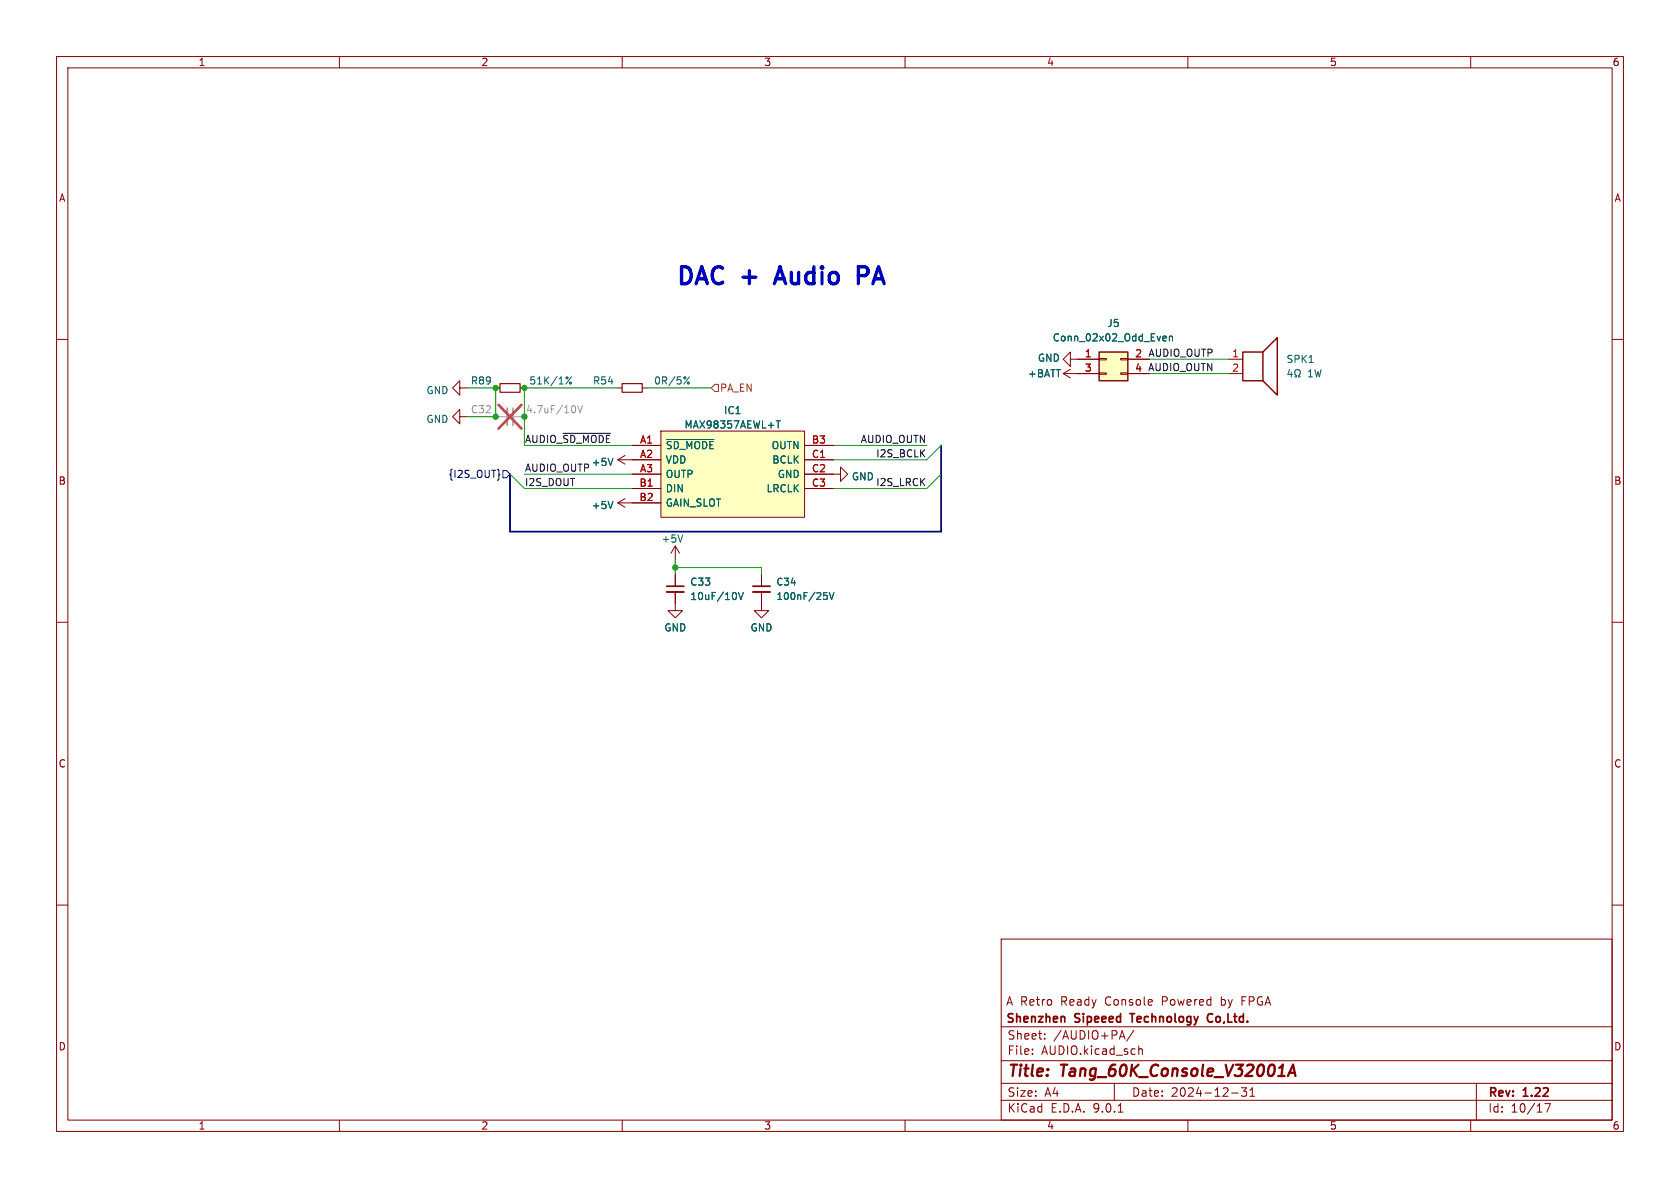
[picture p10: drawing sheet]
<svg xmlns="http://www.w3.org/2000/svg" width="297mm" height="210mm" viewBox="0 0 297 210" stroke-linecap="round" stroke-linejoin="round" font-family="sans-serif">
<g fill="none" stroke="#840000" stroke-width=".18">
<path d="M10 10h277v190h-277zM12 12h273v186h-273zM60 10v2M110 10v2M160 10v2M210 10v2M260 10v2M10 60h2M81.3 73.7v-1.3l-1.3 1.3 1.3 1.2v-1.2h1.2M81.3 68.6v-1.3l-1.3 1.3 1.3 1.3v-1.3h1.2M285 60h2M10 110h2"/>
<path d="M119.4 106.7v1.3h1.2l-1.2 1.2-1.3-1.2h1.3M285 110h2M10 160h2M177 166h108v32h-108zM285 160h2M60 198v2M110 198v2M160 198v2M177 194.5h108M177 191.5h108M177 187.5h108M177 181.5h108"/>
<path d="M182.5 186.3v.1M182.5 185.5v.1M184.7 183.6v.1M184.7 182.8v.1M197 191.5v3M197.7 196.6h.8M198.4 182.2l.5 1.5M200.5 182.1l-1.3 2M201.3 184.9v1.5M201.3 185.5l.2-.1 .4 .1 .1 .9M210 198v2M217.7 193.2h1.2"/>
<path d="M220.4 192.3l-.5 .6 .4 .1v.7l-.2 .1h-.4l-.2-.1M221 193.8h.8M221 192.7l.4-.4v1.5M260 198v2M261 191.5v6.5M273.1 195.1h1l-.6 1.5"/>
</g>
<path d="M227.7 190.2l.9-2 .4 2M227.9 189.6h1" fill="none" stroke="#840000" stroke-width=".4"/>
<path d="M188.2 179.8v.9M199.7 179.2h.9M214.3 179.3a.74 .74 0 0 0-.9 .5 .74 .74 0 0 0 .5 .9l.4-.1" fill="none" stroke="#840000" stroke-width=".3"/>
<path d="M116.8 76.2h25.4v15.2h-25.4z" fill="#ffffc2"/>
<g fill="none" stroke="#840000" stroke-width=".18">
<path d="M87.6 68.6h.8M91.9 68.6h.8M109.2 68.6h.8M111.8 78.7h5M113.5 68.6h.8M116.8 76.2h25.4v15.2h-25.4zM142.2 78.7h5.1M188 66l1.2 .8M188 66h2.5M189.2 63.5v1.3l-1.2-1.3 1.2-1.3v1.3h1.3M189.2 65.3l-1.2 .7M190.5 66h.1"/>
<path d="M109.2 81.3h7.6M109.2 88.9h7.6M109.2 88.9l1.3 .8M109.2 81.3l1.3 .7M110.5 88.1l-1.3 .8M110.5 80.5l-1.3 .8M111.8 83.8h5M111.8 86.4h5M142.2 83.8h6.4v-1.2l1.3 1.2-1.3 1.3v-1.3M142.2 81.3h5.1M142.2 86.4h5.1"/>
</g>
<g fill="none" stroke="#006464" stroke-width=".18">
<path d="M100.1 66.7l.1-.1 .2 .2-.2 .2-.1-.1M101 66.6l-.9 1.3M117.8 77.7h8.4M121.9 66.6l-1 1.3M137.2 74.4h.7M137.6 74.4v1.3M108.4 88.6l-.5 1.3M108.4 81l-.5 1.3"/>
<circle cx="100.8" cy="67.7" r=".18"/>
<circle cx="121.7" cy="67.7" r=".18"/>
</g>
<path d="M88.4 67.8h3.5v1.5h-3.5zM110 67.8h3.5v1.5h-3.5z" fill="none" stroke="#840000" stroke-width=".2"/>
<path d="M90.7 72.1v3.1" fill="none" stroke="#a1a1a1" stroke-width=".3"/>
<path d="M89.7 72.1v3.1" fill="none" stroke="#a1a1a1" stroke-width=".33"/>
<path d="M87.6 73.7h2.1M90.7 73.7h2" fill="none" stroke="#a1a1a1" stroke-width=".18"/>
<path d="M101.6 71.8l.2 .4-.2 .7M102.1 71.7l.4 1.3 .5-1.3" fill="none" stroke="#989898" stroke-width=".18"/>
<path d="M88.1 71.6l4.1 4.2M92.2 71.6l-4.1 4.2" fill="none" stroke="#e12e31" stroke-width=".46"/>
<path d="M194.3 62.2h5.1v5.1h-5.1z" fill="#ffffc2"/>
<path d="M194.3 62.2h5.1v5.1h-5.1zM219.7 62.2h3.6v5.1h-3.6zM223.3 62.2l2.5-2.5v10.2l-2.5-2.6" fill="none" stroke="#840000" stroke-width=".25"/>
<g fill="none" stroke="#840000" stroke-width=".18">
<path d="M111.8 78.7h5M142.2 78.7h5.1M190.5 66h.1M190.5 63.5h3.8M190.5 66h3.8M194.3 63.4h1.3v.2h-1.3zM194.3 65.9h1.3v.3h-1.3zM198.1 63.4h1.3v.2h-1.3zM198.1 65.9h1.3v.3h-1.3zM199.4 63.5h3.8M199.4 66h3.8M217.2 63.5h2.5"/>
<path d="M217.2 66h2.5M111.8 81.3h5M111.8 83.8h5M111.8 86.4h5M111.8 88.9h5M119.4 96.5l-.8 1.3M119.4 96.5l.7 1.3M119.4 96.5v2.6M142.2 81.3h5.1M142.2 83.8h5.1M142.2 86.4h5.1M119.4 101.6v2"/>
<path d="M119.4 104.6v2.1M134.6 104.6v3.4h1.3l-1.3 1.2-1.3-1.2h1.3M134.6 101.6v2"/>
</g>
<g fill="none" stroke="#006464" stroke-width=".18">
<path d="M205.8 59.4l.3 .1 .1 .2-.6 .1M206.7 59.5l.2-.1 .3 .1 .1 .8M206.7 59.4v.9M117.8 77.7h8.4M137.2 74.4h.7M137.6 74.4v1.3M206.1 60.2l-.3 .1M228 65.3l-.3 .9h.8M228.3 65.8v.8M228.9 66.6h.3v-.2a.54 .54 0 0 1-.3-.8 .54 .54 0 0 1 .8-.2 .58 .58 0 0 1-.1 1v.2h.3M231.4 64.1h.8M108.4 88.6l-.5 1.3"/>
<path d="M108.4 81l-.5 1.3M120.7 94.6l-.4 1.2M130.1 105v.8M130.6 104.7l.4 1.3 .4-1.3M145.6 104.8h.6M145.7 105.2h.3l.3 .2-.2 .5-.4 .1M146.6 104.8l.4 1.2 .4-1.2"/>
</g>
<path d="M117.9 103.6h3M133.1 103.6h3" fill="none" stroke="#840000" stroke-width=".3"/>
<path d="M117.9 104.6h3M133.1 104.6h3" fill="none" stroke="#840000" stroke-width=".33"/>
<path d="M88.2 83.9h.2l-.2 .1M88.9 83.2h.6l.7 .6-.7 .7h-.6z" fill="none" stroke="#000084" stroke-width=".18"/>
<path d="M126.4 67.9h.6v1.3h-.6l-.7-.6z" fill="none" stroke="#725600" stroke-width=".18"/>
<path d="M99.5 76.6h8.4" fill="none" stroke="#0f0f0f" stroke-width=".18"/>
<path d="M166.4 78.7v15.3h-76.2v-10.2" fill="none" stroke="#000084" stroke-width=".3"/>
<path d="M82.5 68.6h5.1v5.1h-5.1M109.2 68.6h-16.5v10.1h19.1M114.3 68.6h11.4M147.3 78.7h16.5M166.4 78.7l-2.6 2.6h-16.5M203.2 63.5h14M203.2 66h14M90.2 83.8l2.5 2.6h19.1M92.7 83.8h19.1M119.4 99.1v2.5M166.4 83.8l-2.6 2.6h-16.5M119.4 100.3h15.2v1.3" fill="none" stroke="#009600" stroke-width=".18"/>
<path d="M137.2 49.3h1.4M137.9 47.2l-1 3M151.7 47.2h1.2l.3 .1M153.2 48.6l-.3 .1h-1.2" fill="none" stroke="#0000c2" stroke-width=".6"/>
<g fill="#009600" stroke="#009600" stroke-width=".18">
<circle cx="87.6" cy="68.6" r=".46"/>
<circle cx="92.7" cy="68.6" r=".46"/>
<circle cx="87.6" cy="73.7" r=".46"/>
<circle cx="92.7" cy="73.7" r=".46"/>
<circle cx="119.4" cy="100.3" r=".46"/>
</g>
<g font-size="4.2" fill="#0000c2">
<text x="119.4" y="50.6">DAC</text>
<text x="131.4" y="50.6">+</text>
<text x="138.6" y="50.6">Audio</text>
<text x="154.2" y="50.6">PA</text>
</g>
<g font-size="2.8" fill="#840000">
<text x="178" y="190.9">Title:</text>
<text x="187.7" y="190.9">Tang_60K_Console_V32001A</text>
</g>
<g font-size="2.1" fill="#840000">
<text x="177.8" y="178">A Retro</text>
<text x="187.6" y="178">Ready</text>
<text x="195.5" y="178">Console</text>
<text x="205.7" y="178">Powered</text>
<text x="216.3" y="178">by</text>
<text x="220.1" y="178">FPGA</text>
<text x="177.8" y="181.2">Shenzhen</text>
<text x="178" y="184">Sheet:</text>
<text x="186.2" y="184">/AUDIO+PA/</text>
<text x="190.1" y="181.2">Sipeeed</text>
<text x="200.6" y="181.2">Technology</text>
<text x="214.8" y="181.2">Co,Ltd.</text>
<text x="178" y="186.7">File:</text>
<text x="184.1" y="186.7">AUDIO.kicad_sch</text>
<text x="178" y="196.9">KiCad</text>
<text x="178" y="194.1">Size:</text>
<text x="184.7" y="194.1">A4</text>
<text x="185.7" y="196.9">E.D.A.</text>
<text x="193.3" y="196.9">9.0.1</text>
<text x="200" y="194.1">Date:</text>
<text x="207" y="194.1">2024-12-31</text>
<text x="263" y="194.3">Rev:</text>
<text x="263" y="196.9">Id:</text>
<text x="267.1" y="196.9">10/17</text>
<text x="269.4" y="194.3">1.22</text>
</g>
<g font-size="1.8" fill="#840000">
<text x="35" y="11.9">1</text>
<text x="85" y="11.9">2</text>
<text x="135" y="11.9">3</text>
<text x="185" y="11.9">4</text>
<text x="235" y="11.9">5</text>
<text x="285" y="11.9">6</text>
<text x="10.3" y="35.9">A</text>
<text x="285.3" y="35.9">A</text>
<text x="10.3" y="85.9">B</text>
<text x="285.3" y="85.9">B</text>
<text x="10.3" y="135.9">C</text>
<text x="285.3" y="135.9">C</text>
<text x="10.3" y="185.9">D</text>
<text x="285.3" y="185.9">D</text>
<text x="35" y="199.9">1</text>
<text x="85" y="199.9">2</text>
<text x="135" y="199.9">3</text>
<text x="185" y="199.9">4</text>
<text x="235" y="199.9">5</text>
<text x="285" y="199.9">6</text>
</g>
<g font-size="1.8" fill="#006464">
<text x="195.7" y="58">J5</text>
<text x="183.4" y="64.1">GND</text>
<text x="186" y="60.6">Conn_02x02_Odd_Even</text>
<text x="227.3" y="64.4">SPK1</text>
<text x="75.3" y="69.9">GND</text>
<text x="83.1" y="68.2">R89</text>
<text x="93.5" y="68.2">51K/1%</text>
<text x="104.7" y="68.2">R54</text>
<text x="115.5" y="68.2">0R/5%</text>
<text x="181.6" y="66.9">+BATT</text>
<text x="231.2" y="66.9">1W</text>
<text x="75.3" y="75">GND</text>
<text x="120.9" y="76">MAX98357AEWL+T</text>
<text x="127.9" y="73.4">IC1</text>
<text x="104.5" y="82.6">+5V</text>
<text x="117.6" y="79.6">~{SD_MODE}</text>
<text x="117.6" y="82.1">VDD</text>
<text x="136.3" y="79.6">OUTN</text>
<text x="136.4" y="82.1">BCLK</text>
<text x="117.6" y="84.7">OUTP</text>
<text x="117.6" y="87.2">DIN</text>
<text x="117.6" y="89.8">GAIN_SLOT</text>
<text x="135.4" y="87.2">LRCLK</text>
<text x="137.4" y="84.7">GND</text>
<text x="150.5" y="85.1">GND</text>
<text x="104.5" y="90.2">+5V</text>
<text x="116.8" y="96.1">+5V</text>
<text x="121.9" y="106.3">10uF/10V</text>
<text x="121.9" y="103.7">C33</text>
<text x="117.3" y="111.8">GND</text>
<text x="132.6" y="111.8">GND</text>
</g>
<g font-size="1.8" fill="#a90000">
<text x="191.7" y="63.2">1</text>
<text x="191.7" y="65.8">3</text>
<text x="200.6" y="63.2">2</text>
<text x="200.6" y="65.8">4</text>
<text x="217.7" y="63.2">1</text>
<text x="217.7" y="65.8">2</text>
<text x="113" y="78.5">A1</text>
<text x="113" y="81">A2</text>
<text x="113" y="83.6">A3</text>
<text x="143.4" y="78.5">B3</text>
<text x="143.4" y="81">C1</text>
<text x="143.4" y="83.6">C2</text>
<text x="113" y="86.1">B1</text>
<text x="113" y="88.6">B2</text>
<text x="143.4" y="86.1">C3</text>
</g>
<g font-size="1.8" fill="#0f0f0f">
<text x="202.9" y="65.7">AUDIO_OUTN</text>
<text x="202.9" y="63.2">AUDIO_OUTP</text>
<text x="92.7" y="83.5">AUDIO_OUTP</text>
<text x="92.7" y="78.4">AUDIO_~{SD_MODE}</text>
<text x="152.1" y="78.4">AUDIO_OUTN</text>
<text x="154.8" y="80.9">I2S_BCLK</text>
<text x="92.7" y="86">I2S_DOUT</text>
<text x="154.8" y="86">I2S_LRCK</text>
</g>
<text font-size="1.8" fill="#725600" x="127.2" y="69.4">PA_EN</text>
<g font-size="1.8" fill="#989898">
<text x="83.1" y="73.3">C32</text>
<text x="92.9" y="73.3">4.7uF/10V</text>
</g>
<text font-size="1.8" fill="#000084" x="79.2" y="84.7">{I2S_OUT}</text>
<g font-size="1.7" fill="#006464">
<text x="137.2" y="106.3">100nF/25V</text>
<text x="137.2" y="103.7">C34</text>
</g>
</svg>
